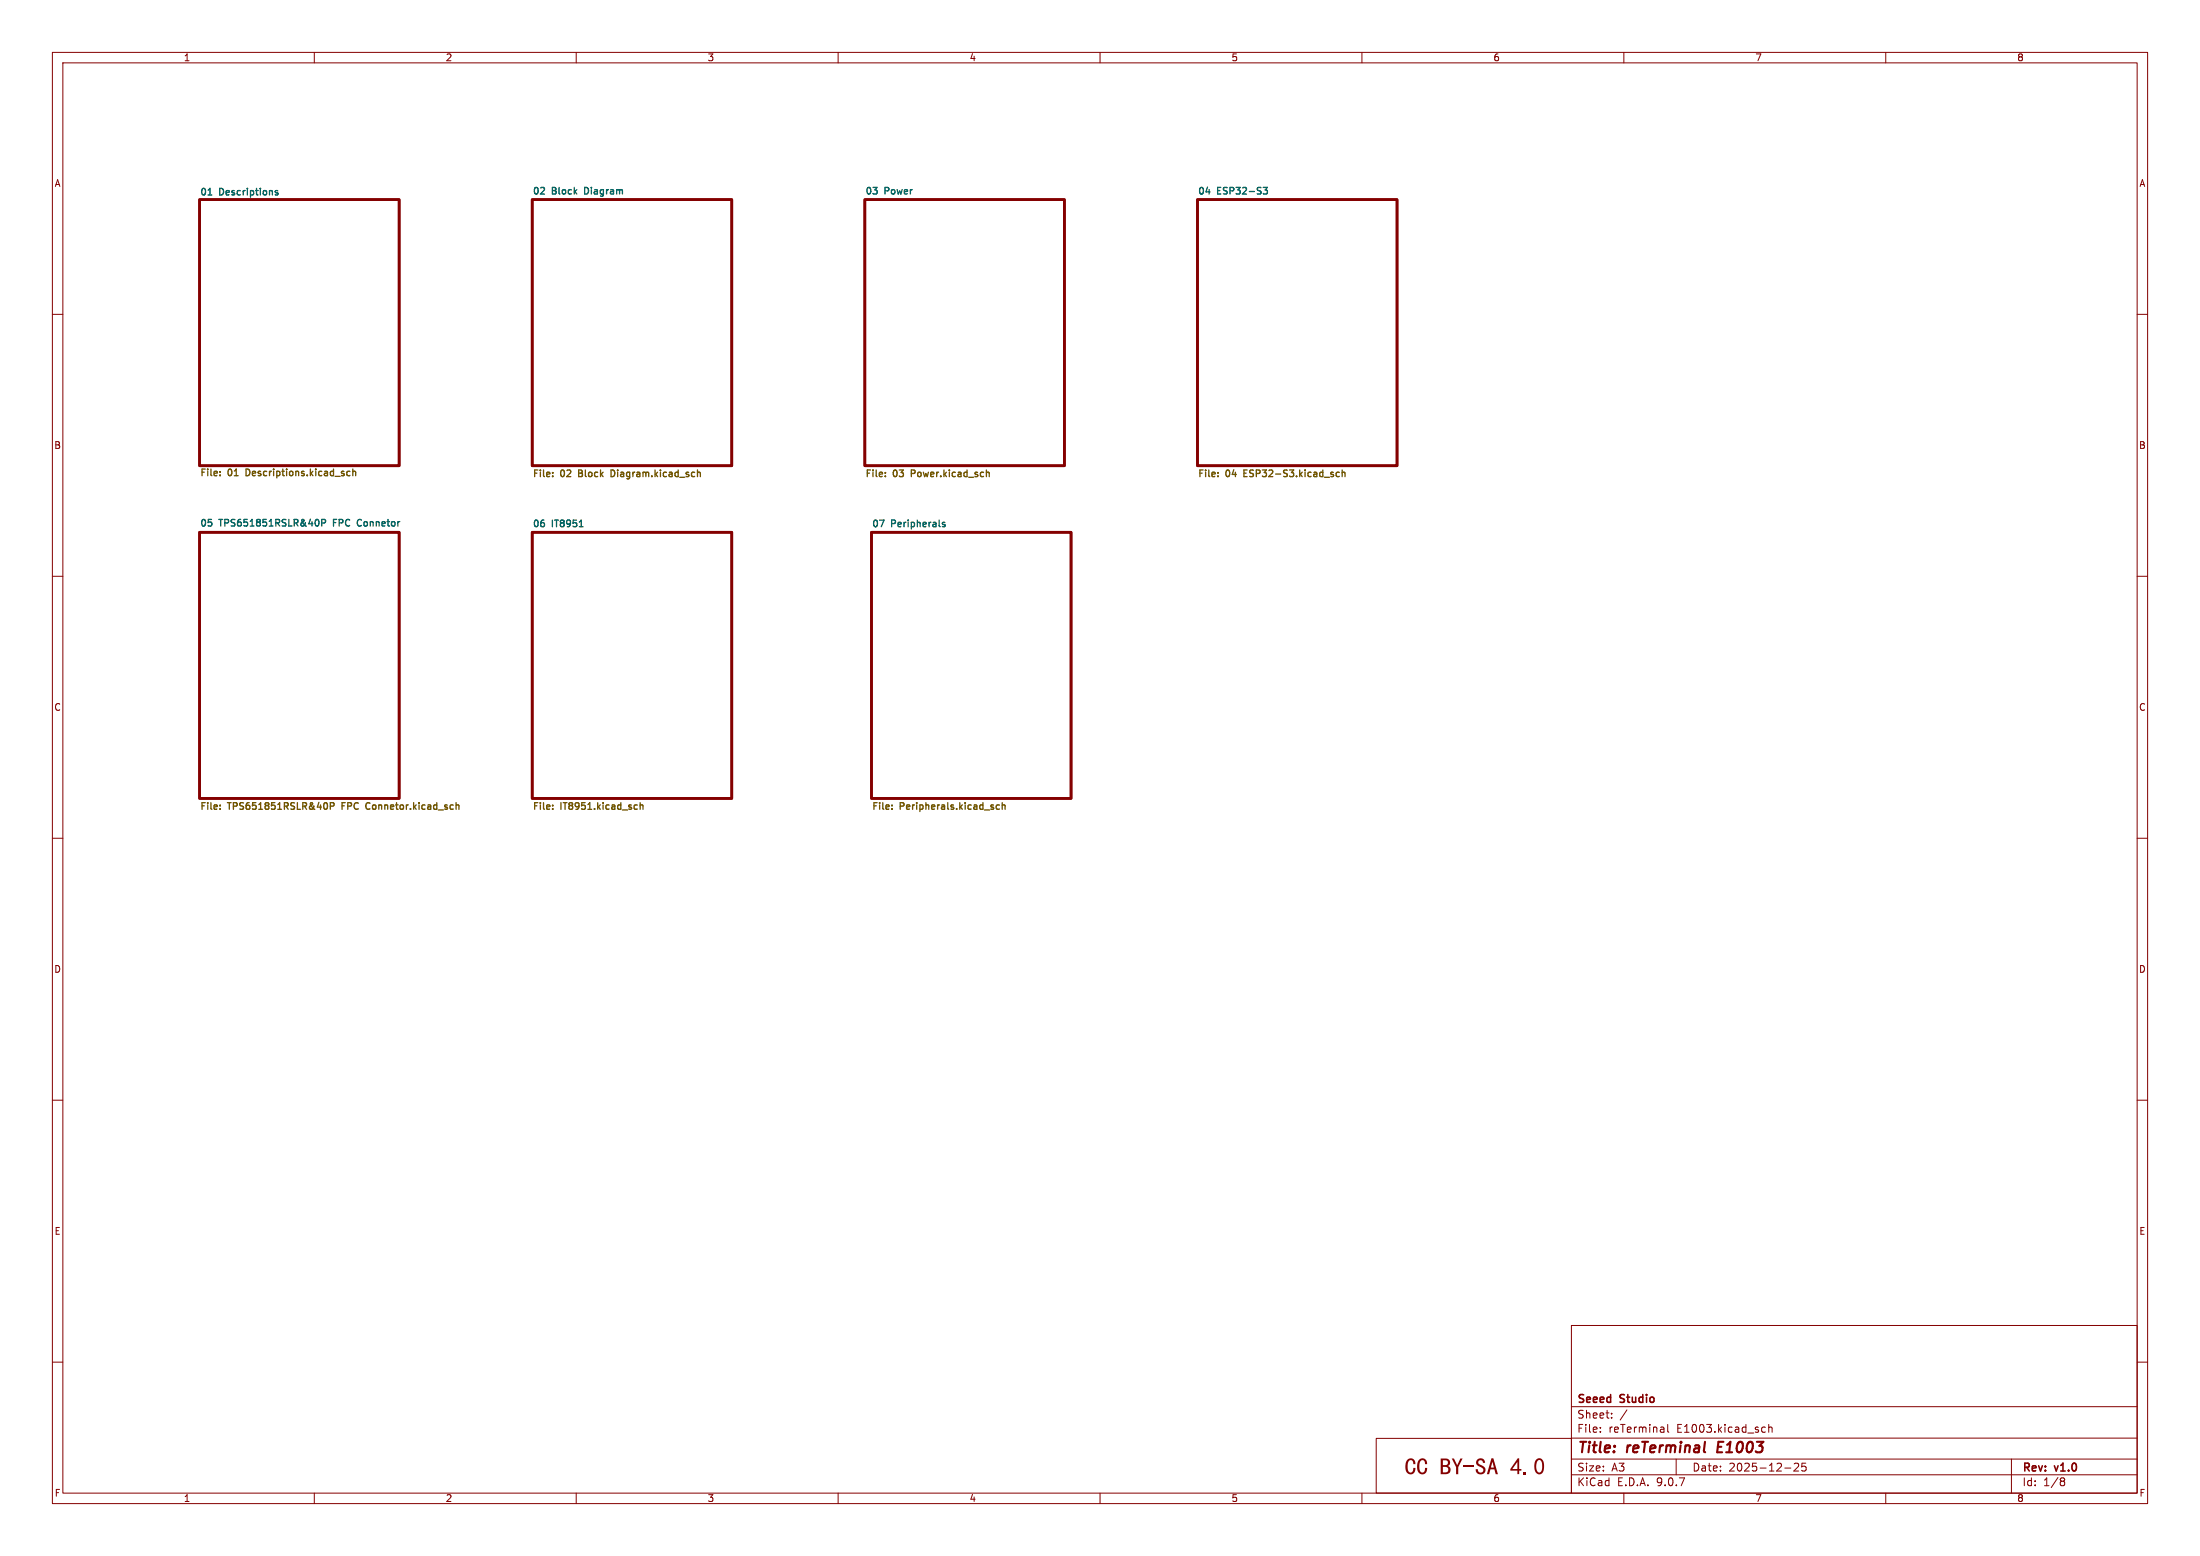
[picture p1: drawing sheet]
<svg xmlns="http://www.w3.org/2000/svg" width="420mm" height="297mm" viewBox="0 0 420 297" stroke-linecap="round" stroke-linejoin="round" font-family="sans-serif">
<g fill="none" stroke="#840000" stroke-width=".19">
<path d="M10 10h400v277h-400zM12 12h396v273h-396zM60 10v2M110 10v2M160 10v2M210 10v2M260 10v2M310 10v2M360 10v2M10 60h2M408 60h2M10 110h2"/>
<path d="M408 110h2M10 160h2M408 160h2M10 210h2M408 210h2M300 253h108v32h-108zM10 260h2M262.7 274.6h37.3v10.4h-37.3zM300 278.5h108M300 274.5h108M300 268.5h108M305.5 273.2v.2"/>
<path d="M305.5 272.5v.1M307.7 270.5v.2M307.7 269.8v.1M310.6 269.1l-1.3 1.9M317.6 272.5l.1 .9M317.7 273.3l-.2 .1M317.7 272.7l-.2 .1M318.4 271.9v1.3l.2 .2M320 278.5v3M336.6 272.4l.4 .1M337 273.3l-.4 .1M337.7 272.5l.2-.1 .3 .1 .1 .9"/>
<path d="M337.7 271.9v1.5M342.5 279.4l.6-.1 .2 .1 .1 .3-1 1.1h1M344.7 279.3h-.7l-.1 .7 .3-.1h.5l.1 .2-.1 .5-.2 .2-.6-.2M384 278.5v6.5M408 260h2M60 285v2M110 285v2M160 285v2M210 285v2M260 285v2M300 281.5h108M310 285v2"/>
<path d="M340.7 280.2h1.2M360 285v2M393.6 282.1l.4 .1 .2 .2-.3 .3M393.6 282.7h.3M393.9 282.7l.2 .2 .1 .4-.2 .2-.4 .1"/>
</g>
<path d="M328.1 275.2l-.3 2h1" fill="none" stroke="#840000" stroke-width=".4"/>
<path d="M38.1 38.1h38.1v50.8h-38.1zM101.6 38.1h38.1v50.8h-38.1zM165.1 38.1h38.1v50.8h-38.1zM228.6 38.1h38.1v50.8h-38.1zM38.1 101.6h38.1v50.8h-38.1zM101.6 101.6h38.1v50.8h-38.1zM166.4 101.6h38.1v50.8h-38.1z" fill="none" stroke="#840000" stroke-width=".51"/>
<path d="M39.7 37.2h.7M111.9 35.8h-.3v1.2h.3M241.2 35.8h.8l-.5 .5 .4 .1v.5l-.2 .1h-.5M61.4 99.8h.6l.2-.2-.1-.3-.7-.2v1.3M63.7 99.8h.4M64.3 99.1h-.6v1.3M68.9 99.2h-.5l-.1 .2M68.3 100.1l.1 .3h.5M110.6 100.5h.7" fill="none" stroke="#006464" stroke-width=".25"/>
<g fill="none" stroke="#725600" stroke-width=".25">
<path d="M39.2 89.5h-.6v1.3M39.7 89.5v.2M40.3 89.5v1.1M43.6 89.7l.2-.2 .3 .2M45 89.7l.1-.2v1.3M47.6 89.7l-.6-.2v1.3h.3M52.2 89.5v.2M54 89.5v1.1M54.7 89.5v.2M59.3 89.5v1.3M60.3 89.5v.2M63.7 89.5v1.3"/>
<path d="M67.4 89.5v1.3M67.7 90l.2 .1v.7M102.7 89.7h-.6v1.3M103.2 89.7v.1M103.8 89.7v1.1M107.1 89.8l.2-.1 .3 .1M108.2 89.8l.2-.1 .5 .1M110.5 90.3h.4M111.1 89.8l-.6-.1v1.3h.5M111.7 89.7v1.1M114.6 89.7v1.3M117.2 89.9l-.6-.2v1.3l.6-.2"/>
<path d="M117.9 89.7v.1M125.1 89.7v1.3M126.1 89.7v.1M129.5 89.7v1.3M133.2 89.7v1.3M166.2 89.7h-.6v1.3M166.7 89.7v.1M167.3 89.7v1.1M170.6 89.8l.2-.1 .3 .1M171.7 89.7h.8l-.5 .5M174 90.4h.5M174.6 89.8l-.6-.1v1.3"/>
<path d="M180.2 89.7v1.3M181.2 89.7v.1M184.6 89.7v1.3M188.3 89.7v1.3M229.7 89.7h-.6v1.3M230.2 89.7v.1M230.8 89.7v1.1M234.1 89.8l.2-.1 .3 .1M235.5 89.6l-.3 1M237.5 90.3h.4M238.1 89.7h-.6v1.3h.6M239.3 89.8l-.5-.1-.2 .1"/>
<path d="M240.5 89.8l-.7-.1v1.3M241 89.7h.8l-.5 .5M242.3 89.8l.1-.1 .5 .1M245.8 89.8l-.5-.1-.2 .1M246.2 89.7h.8l-.5 .5M248.1 89.7v1.3M249.1 89.7v.1M252.5 89.7v1.3M256.2 89.7v1.3M256.2 90.3l.2-.2 .3 .1 .1 .8M39.2 153.2h-.6v1.3M39.7 153.2v.1"/>
<path d="M40.3 153.2v1.1M43.4 153.2h.7M43.8 153.2v1.3M45.2 153.3l-.6-.1v1.3M46.5 153.3l-.5-.1-.2 .1M47.6 153.2l-.4 .1M48.9 153.2h-.7v.6M49.6 153.4l.2-.2v1.3M50.7 153.3l.1-.1 .5 .1M52.5 153.2h-.6l-.1 .6M53.3 153.4l.1-.2v1.3M55 153.3l-.7-.1v1.3"/>
<path d="M56.2 153.3l-.5-.1-.1 .1M56.8 153.2v1.3M58.5 153.3l-.7-.1v1.3M59.3 153.4l.1-.2 .3 .2M60.9 153.1l-.3 1M61.9 153.3l.2-.1 .3 .1M63.1 153.9l.6-.1 .1-.2-.1-.3-.6-.1v1.3M65.3 153.8h.4M65.9 153.2h-.6v1.3M67.1 153.3l-.7-.1v1.3M68.4 153.3l-.4-.1-.3 .2M69.9 154.2l.2 .2h.5"/>
<path d="M70.6 153.3l-.3-.1-.4 .3M75.7 153.2v1.1M79 153.2v1.3M80 153.2v.1M83.4 153.2v1.3M87.1 153.2v1.3M102.7 153.2h-.6v1.3M103.2 153.2v.1M103.8 153.2v1.1M107.1 153.2v1.3M107.5 153.2h.7M107.9 153.2v1.3"/>
<path d="M108.7 153.3l.1-.1 .5 .1M109.9 153.3l.2-.1 .4 .1M111.7 153.2h-.6l-.1 .6M112.5 153.4l.1-.2v1.3M114.1 153.2v1.3M115.1 153.2v.1M118.5 153.2v1.3M122.2 153.2v1.3M122.2 153.8l.2-.2 .3 .1 .1 .8M167.4 153.2h-.6v1.3M167.9 153.2v.1M168.5 153.2v1.1"/>
<path d="M172.5 153.3l-.6-.1v1.3M175 153.2v.1M176.8 153.2v1.3M180.9 153.2v1.1M183.2 153.2v1.3M184.3 153.2v.1M187.6 153.2v1.3M191.3 153.8l.2-.2 .3 .1 .1 .8M191.3 153.2v1.3"/>
</g>
<text font-size="4.5" fill="#840000" x="268.1" y="282.4">CCBY-SA4.0</text>
<g font-size="2.8" fill="#840000">
<text x="301" y="277.9">Title:</text>
<text x="310.6" y="277.9">reTerminal</text>
<text x="328.7" y="277.9">E1003</text>
</g>
<g font-size="2.1" fill="#840000">
<text x="301" y="268.2">Seeed</text>
<text x="309.4" y="268.2">Studio</text>
<text x="301" y="273.7">File:</text>
<text x="301" y="271">Sheet:</text>
<text x="307.1" y="273.7">reTerminal</text>
<text x="320.2" y="273.7">E1003.kicad_sch</text>
<text x="301" y="281.1">Size:</text>
<text x="307.6" y="281.1">A3</text>
<text x="323" y="281.1">Date:</text>
<text x="330" y="281.1">2025-12-25</text>
<text x="386" y="281.3">Rev:</text>
<text x="392.4" y="281.3">v1.0</text>
<text x="301" y="283.9">KiCad</text>
<text x="308.7" y="283.9">E.D.A.</text>
<text x="316.3" y="283.9">9.0.7</text>
<text x="386" y="283.9">Id:</text>
<text x="390.1" y="283.9">1/8</text>
</g>
<g font-size="1.8" fill="#840000">
<text x="35" y="11.9">1</text>
<text x="85" y="11.9">2</text>
<text x="135" y="11.9">3</text>
<text x="185" y="11.9">4</text>
<text x="235" y="11.9">5</text>
<text x="285" y="11.9">6</text>
<text x="335" y="11.9">7</text>
<text x="385" y="11.9">8</text>
<text x="10.3" y="35.9">A</text>
<text x="408.3" y="35.9">A</text>
<text x="10.3" y="85.9">B</text>
<text x="408.2" y="85.9">B</text>
<text x="10.3" y="135.9">C</text>
<text x="408.2" y="135.9">C</text>
<text x="10.3" y="185.9">D</text>
<text x="408.2" y="185.9">D</text>
<text x="10.3" y="235.9">E</text>
<text x="408.3" y="235.9">E</text>
<text x="10.3" y="285.9">F</text>
<text x="35" y="286.9">1</text>
<text x="85" y="286.9">2</text>
<text x="135" y="286.9">3</text>
<text x="185" y="286.9">4</text>
<text x="235" y="286.9">5</text>
<text x="285" y="286.9">6</text>
<text x="335" y="286.9">7</text>
<text x="385" y="286.9">8</text>
<text x="408.3" y="285.9">F</text>
</g>
<g font-size="1.8" fill="#006464">
<text x="38.1" y="37.4">01</text>
<text x="42" y="37.4">Descriptions</text>
<text x="101.6" y="37.2">02</text>
<text x="105.5" y="37.2">Block</text>
<text x="112.2" y="37.2">Diagram</text>
<text x="165.1" y="37.2">03</text>
<text x="169" y="37.2">Power</text>
<text x="228.6" y="37.2">04</text>
<text x="232.5" y="37.2">ESP32-S3</text>
<text x="38.1" y="100.6">05</text>
<text x="42" y="100.6">TPS651851RSLR&amp;40P</text>
<text x="64.2" y="100.6">FPC</text>
<text x="69.3" y="100.6">Connetor</text>
<text x="101.6" y="100.7">06</text>
<text x="105.5" y="100.7">IT8951</text>
<text x="166.4" y="100.7">07</text>
<text x="170.3" y="100.7">Peripherals</text>
</g>
<g font-size="1.8" fill="#725600">
<text x="38.1" y="91.5">File:</text>
<text x="43.6" y="91.5">01</text>
<text x="47.5" y="91.5">Descriptions.kicad_sch</text>
<text x="101.6" y="91.7">File:</text>
<text x="107.1" y="91.7">02</text>
<text x="111" y="91.7">Block</text>
<text x="117.7" y="91.7">Diagram.kicad_sch</text>
<text x="165.1" y="91.7">File:</text>
<text x="170.6" y="91.7">03</text>
<text x="174.5" y="91.7">Power.kicad_sch</text>
<text x="228.6" y="91.7">File:</text>
<text x="234.1" y="91.7">04</text>
<text x="238" y="91.7">ESP32-S3.kicad_sch</text>
<text x="38.1" y="155.2">File:</text>
<text x="43.6" y="155.2">TPS651851RSLR&amp;40P</text>
<text x="65.8" y="155.2">FPC</text>
<text x="71" y="155.2">Connetor.kicad_sch</text>
<text x="101.6" y="155.2">File:</text>
<text x="107.1" y="155.2">IT8951.kicad_sch</text>
<text x="166.4" y="155.2">File:</text>
<text x="171.9" y="155.2">Peripherals.kicad_sch</text>
</g>
</svg>
